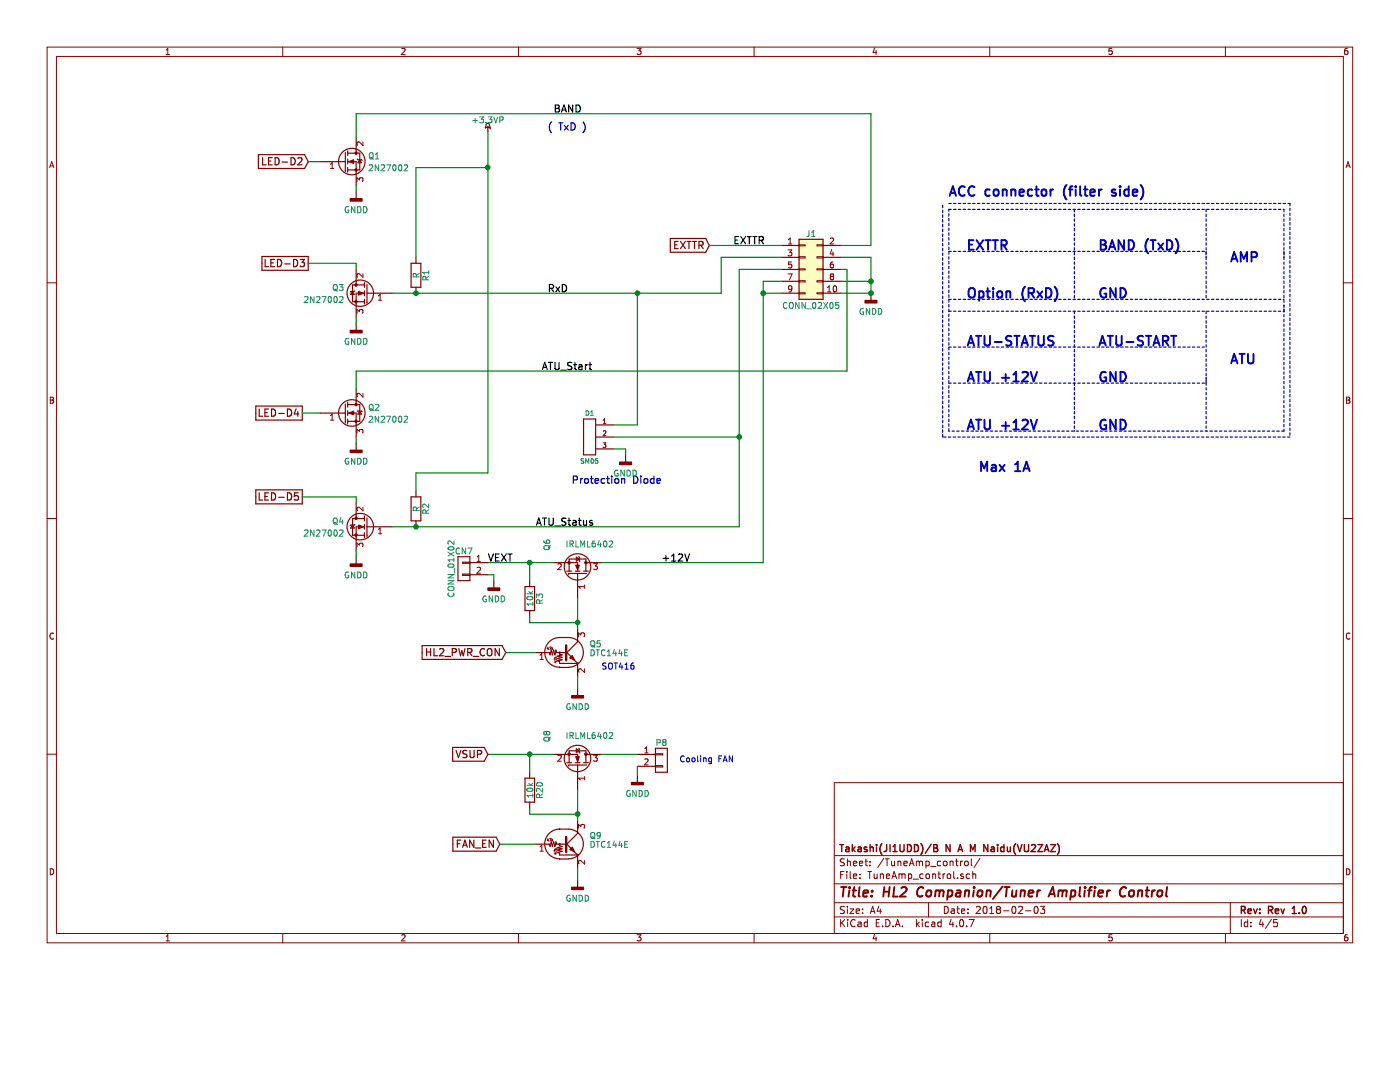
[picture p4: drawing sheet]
EESchema Schematic File Version 2
LIBS:hermeslite-rescue
LIBS:74xgxx
LIBS:74xx
LIBS:ac-dc
LIBS:actel
LIBS:adc-dac
LIBS:Altera
LIBS:analog_devices
LIBS:analog_switches
LIBS:atmel
LIBS:audio
LIBS:brooktre
LIBS:cmos_ieee
LIBS:cmos4000
LIBS:conn
LIBS:contrib
LIBS:cypress
LIBS:dc-dc
LIBS:device
LIBS:digital-audio
LIBS:diode
LIBS:display
LIBS:dsp
LIBS:elec-unifil
LIBS:ESD_Protection
LIBS:ftdi
LIBS:gennum
LIBS:hc11
LIBS:intel
LIBS:interface
LIBS:ir
LIBS:Lattice
LIBS:linear
LIBS:maxim
LIBS:memory
LIBS:microchip
LIBS:microchip_dspic33dsc
LIBS:microchip_pic10mcu
LIBS:microchip_pic12mcu
LIBS:microchip_pic16mcu
LIBS:microchip_pic18mcu
LIBS:microchip_pic32mcu
LIBS:microcontrollers
LIBS:motor_drivers
LIBS:motorola
LIBS:msp430
LIBS:nordicsemi
LIBS:nxp_armmcu
LIBS:onsemi
LIBS:opto
LIBS:Oscillators
LIBS:philips
LIBS:power
LIBS:Power_Management
LIBS:powerint
LIBS:pspice
LIBS:references
LIBS:regul
LIBS:relays
LIBS:rfcom
LIBS:sensors
LIBS:silabs
LIBS:siliconi
LIBS:stm8
LIBS:stm32
LIBS:supertex
LIBS:switches
LIBS:texas
LIBS:transf
LIBS:transistors
LIBS:ttl_ieee
LIBS:valves
LIBS:video
LIBS:Xicor
LIBS:xilinx
LIBS:Zilog
LIBS:hermeslite
LIBS:mcp23008-ssop
LIBS:bnc
LIBS:uln2803a
LIBS:relay_ea2
LIBS:pwr_trans_fs
LIBS:Add-Circuit
LIBS:74lvc1g04
LIBS:74lvc04
LIBS:far-rev_tran
LIBS:HL2_Companion-cache
EELAYER 25 0
EELAYER END
$Descr A4 11693 8268
encoding utf-8
Sheet 4 5
Title "HL2 Companion/Tuner Amplifier Control"
Date "2018-02-03"
Rev "Rev 1.0"
Comp "Takashi(JI1UDD)/B N A M Naidu(VU2ZAZ)"
Comment1 ""
Comment2 ""
Comment3 ""
Comment4 ""
$EndDescr
$Comp
L Q_NMOS_GDS Q1
U 1 1
P 2875 1350
F 0 "Q1" H 3075 1400 50  0000 L CNN
F 1 "2N27002" H 3075 1300 50  0000 L CNN
F 2 "TO_SOT_Packages_SMD:SOT-23" H 3075 1450 50  0001 C CNN
F 3 "" H 2875 1350 50  0001 C CNN
	1    2875 1350
	1    0    0    -1  
$EndComp
$Comp
L Q_NMOS_GDS Q3
U 1 1
P 3075 2450
F 0 "Q3" H 3275 2500 50  0000 L CNN
F 1 "2N27002" H 3275 2400 50  0000 L CNN
F 2 "TO_SOT_Packages_SMD:SOT-23" H 3275 2550 50  0001 C CNN
F 3 "" H 3075 2450 50  0001 C CNN
	1    3075 2450
	-1   0    0    -1  
$EndComp
$Comp
L Q_NMOS_GDS Q2
U 1 1
P 2875 3450
F 0 "Q2" H 3075 3500 50  0000 L CNN
F 1 "2N27002" H 3075 3400 50  0000 L CNN
F 2 "TO_SOT_Packages_SMD:SOT-23" H 3075 3550 50  0001 C CNN
F 3 "" H 2875 3450 50  0001 C CNN
	1    2875 3450
	1    0    0    -1  
$EndComp
$Comp
L Q_NMOS_GDS Q4
U 1 1
P 3075 4400
F 0 "Q4" H 3275 4450 50  0000 L CNN
F 1 "2N27002" H 3275 4350 50  0000 L CNN
F 2 "TO_SOT_Packages_SMD:SOT-23" H 3275 4500 50  0001 C CNN
F 3 "" H 3075 4400 50  0001 C CNN
	1    3075 4400
	-1   0    0    -1  
$EndComp
$Comp
L R R2
U 1 1
P 3475 4250
F 0 "R2" V 3555 4250 50  0000 C CNN
F 1 "R" V 3475 4250 50  0000 C CNN
F 2 "HERMESLITE:C_0603_HandSoldering" V 3405 4250 50  0001 C CNN
F 3 "" H 3475 4250 50  0001 C CNN
	1    3475 4250
	1    0    0    -1  
$EndComp
$Comp
L R R3
U 1 1
P 4425 5000
F 0 "R3" V 4505 5000 50  0000 C CNN
F 1 "10k" V 4425 5000 50  0000 C CNN
F 2 "HERMESLITE:C_0603_HandSoldering" V 4355 5000 50  0001 C CNN
F 3 "" H 4425 5000 50  0001 C CNN
	1    4425 5000
	1    0    0    -1  
$EndComp
$Comp
L R R1
U 1 1
P 3475 2300
F 0 "R1" V 3555 2300 50  0000 C CNN
F 1 "R" V 3475 2300 50  0000 C CNN
F 2 "HERMESLITE:C_0603_HandSoldering" V 3405 2300 50  0001 C CNN
F 3 "" H 3475 2300 50  0001 C CNN
	1    3475 2300
	1    0    0    -1  
$EndComp
Text GLabel 2575 1350 0    60   Input ~ 0
LED-D2
Text GLabel 2575 2200 0    60   UnSpc ~ 0
LED-D3
Text GLabel 2525 3450 0    60   UnSpc ~ 0
LED-D4
Text GLabel 2525 4150 0    60   UnSpc ~ 0
LED-D5
$Comp
L Conn_02x05_Odd_Even J1
U 1 1
P 6725 2250
F 0 "J1" H 6775 2550 50  0000 C CNN
F 1 "CONN_02X05" H 6775 1950 50  0000 C CNN
F 2 "HERMESLITE:5x2" H 6725 2250 50  0001 C CNN
F 3 "" H 6725 2250 50  0001 C CNN
	1    6725 2250
	1    0    0    -1  
$EndComp
Text Label 4625 950  0    60   ~ 0
BAND
Text Notes 4575 1100 0    60   ~ 0
( TxD )
Text Label 4575 2450 0    60   ~ 0
RxD
Text Label 4525 3100 0    60   ~ 0
ATU_Start
Text Label 6125 2050 0    60   ~ 0
EXTTR
Text Label 4475 4400 0    60   ~ 0
ATU_Status
Text Notes 4775 4050 0    60   ~ 0
Protection Diode
$Comp
L Q_NMOS_GSD Q6
U 1 1
P 4825 4800
F 0 "Q6" H 5025 4550 50  0000 L CNN
F 1 "IRLML6402" V 5075 4700 50  0000 L CNN
F 2 "HERMESLITE:SOT23_3" H 5025 4900 50  0001 C CNN
F 3 "" H 4825 4800 50  0001 C CNN
	1    4825 4800
	0    1    -1   0   
$EndComp
$Comp
L DTC144E Q5
U 1 1
P 4725 5450
F 0 "Q5" H 4925 5525 50  0000 L CNN
F 1 "DTC144E" H 4925 5450 50  0000 L CNN
F 2 "HERMESLITE:SOT416" H 4725 5450 50  0001 L CNN
F 3 "" H 4725 5450 50  0001 L CNN
	1    4725 5450
	1    0    0    -1  
$EndComp
Text Label 5525 4700 0    60   ~ 0
+12V
Text GLabel 4225 5450 0    60   Input ~ 0
HL2_PWR_CON
Text Notes 8075 2100 0    80   ~ 16
EXTTR
Text Notes 9175 2100 0    80   ~ 16
BAND (TxD)
Text Notes 8075 2500 0    80   ~ 16
Option (RxD)
Text Notes 9175 2500 0    80   ~ 16
GND
Text Notes 10275 2200 0    80   ~ 16
AMP
Text Notes 8075 2900 0    80   ~ 16
ATU-STATUS
Text Notes 9175 2900 0    80   ~ 16
ATU-START
Text Notes 8075 3200 0    80   ~ 16
ATU +12V
Text Notes 9175 3200 0    80   ~ 16
GND
Text Notes 9175 3600 0    80   ~ 16
GND
Text Notes 8075 3600 0    80   ~ 16
ATU +12V
Text Notes 10275 3050 0    80   ~ 16
ATU
Text Notes 8175 3950 0    80   ~ 16
Max 1A
Text Notes 7925 1650 0    80   ~ 16
ACC connector (filter side)
Text GLabel 5925 2050 0    60   Input ~ 0
EXTTR
$Comp
L SM05 D1
U 1 1
P 4975 3800
F 0 "D1" H 4925 4150 39  0000 C CNN
F 1 "SM05" H 4925 3750 39  0000 C CNN
F 2 "HERMESLITE:SOT-23" H 4975 3800 60  0001 C CNN
F 3 "" H 4975 3800 60  0001 C CNN
	1    4975 3800
	1    0    0    -1  
$EndComp
$Comp
L CONN_01X02 CN7
U 1 1
P 3875 4750
F 0 "CN7" H 3875 4900 50  0000 C CNN
F 1 "CONN_01X02" V 3975 4750 50  0000 C CNN
F 2 "HERMESLITE:CN7" H 3875 4750 50  0001 C CNN
F 3 "" H 3875 4750 50  0001 C CNN
	1    3875 4750
	-1   0    0    -1  
$EndComp
$Comp
L GNDD #PWR067
U 1 1
P 7275 2450
F 0 "#PWR067" H 7275 2200 50  0001 C CNN
F 1 "GNDD" H 7275 2300 50  0000 C CNN
F 2 "" H 7275 2450 50  0000 C CNN
F 3 "" H 7275 2450 50  0000 C CNN
	1    7275 2450
	1    0    0    -1  
$EndComp
$Comp
L GNDD #PWR068
U 1 1
P 5225 3800
F 0 "#PWR068" H 5225 3550 50  0001 C CNN
F 1 "GNDD" H 5225 3650 50  0000 C CNN
F 2 "" H 5225 3800 50  0000 C CNN
F 3 "" H 5225 3800 50  0000 C CNN
	1    5225 3800
	1    0    0    -1  
$EndComp
$Comp
L GNDD #PWR069
U 1 1
P 4825 5750
F 0 "#PWR069" H 4825 5500 50  0001 C CNN
F 1 "GNDD" H 4825 5600 50  0000 C CNN
F 2 "" H 4825 5750 50  0000 C CNN
F 3 "" H 4825 5750 50  0000 C CNN
	1    4825 5750
	1    0    0    -1  
$EndComp
$Comp
L GNDD #PWR070
U 1 1
P 4125 4850
F 0 "#PWR070" H 4125 4600 50  0001 C CNN
F 1 "GNDD" H 4125 4700 50  0000 C CNN
F 2 "" H 4125 4850 50  0000 C CNN
F 3 "" H 4125 4850 50  0000 C CNN
	1    4125 4850
	1    0    0    -1  
$EndComp
$Comp
L GNDD #PWR071
U 1 1
P 2975 4650
F 0 "#PWR071" H 2975 4400 50  0001 C CNN
F 1 "GNDD" H 2975 4500 50  0000 C CNN
F 2 "" H 2975 4650 50  0000 C CNN
F 3 "" H 2975 4650 50  0000 C CNN
	1    2975 4650
	1    0    0    -1  
$EndComp
$Comp
L GNDD #PWR072
U 1 1
P 2975 3700
F 0 "#PWR072" H 2975 3450 50  0001 C CNN
F 1 "GNDD" H 2975 3550 50  0000 C CNN
F 2 "" H 2975 3700 50  0000 C CNN
F 3 "" H 2975 3700 50  0000 C CNN
	1    2975 3700
	1    0    0    -1  
$EndComp
$Comp
L GNDD #PWR073
U 1 1
P 2975 2700
F 0 "#PWR073" H 2975 2450 50  0001 C CNN
F 1 "GNDD" H 2975 2550 50  0000 C CNN
F 2 "" H 2975 2700 50  0000 C CNN
F 3 "" H 2975 2700 50  0000 C CNN
	1    2975 2700
	1    0    0    -1  
$EndComp
$Comp
L GNDD #PWR074
U 1 1
P 2975 1600
F 0 "#PWR074" H 2975 1350 50  0001 C CNN
F 1 "GNDD" H 2975 1450 50  0000 C CNN
F 2 "" H 2975 1600 50  0000 C CNN
F 3 "" H 2975 1600 50  0000 C CNN
	1    2975 1600
	1    0    0    -1  
$EndComp
Text Label 4075 4700 0    60   ~ 0
VEXT
Wire Wire Line
	2975 4650 2975 4600
Wire Wire Line
	2975 1600 2975 1550
Wire Wire Line
	2975 1150 2975 950 
Wire Wire Line
	2975 3700 2975 3650
Wire Wire Line
	2525 4150 2975 4150
Wire Wire Line
	2975 4150 2975 4200
Wire Wire Line
	2525 3450 2675 3450
Wire Wire Line
	2575 2200 2975 2200
Wire Wire Line
	2975 2200 2975 2250
Wire Wire Line
	2675 1350 2575 1350
Wire Wire Line
	2975 2700 2975 2650
Wire Wire Line
	2975 950  7275 950 
Wire Wire Line
	7275 950  7275 2050
Wire Wire Line
	7275 2050 7025 2050
Wire Wire Line
	7275 2450 7025 2450
Wire Wire Line
	7275 2150 7275 2450
Wire Wire Line
	7275 2150 7025 2150
Wire Wire Line
	7025 2350 7275 2350
Connection ~ 7275 2350
Connection ~ 7275 2450
Wire Wire Line
	3275 2450 6025 2450
Wire Wire Line
	6025 2450 6025 2150
Wire Wire Line
	6025 2150 6525 2150
Connection ~ 3475 2450
Wire Wire Line
	3475 2150 3475 1400
Wire Wire Line
	2975 3250 2975 3100
Wire Wire Line
	2975 3100 7075 3100
Wire Wire Line
	7075 3100 7075 2250
Wire Wire Line
	7075 2250 7025 2250
Wire Wire Line
	6175 4400 3275 4400
Wire Wire Line
	6175 2250 6175 4400
Wire Wire Line
	6175 2250 6525 2250
Connection ~ 3475 4400
Wire Wire Line
	3475 4100 3475 3950
Wire Wire Line
	3475 3950 4075 3950
Wire Wire Line
	4075 3950 4075 1100
Connection ~ 4075 1400
Wire Wire Line
	5925 2050 6525 2050
Wire Wire Line
	5125 3750 5225 3750
Wire Wire Line
	5225 3750 5225 3800
Wire Wire Line
	5125 3650 6175 3650
Connection ~ 6175 3650
Wire Wire Line
	5125 3550 5325 3550
Wire Wire Line
	5325 3550 5325 2450
Connection ~ 5325 2450
Wire Wire Line
	4825 5000 4825 5250
Wire Wire Line
	4425 5150 4425 5200
Wire Wire Line
	4425 5200 4825 5200
Connection ~ 4825 5200
Wire Wire Line
	4425 4850 4425 4700
Wire Wire Line
	6375 4700 5025 4700
Wire Wire Line
	6375 2350 6375 4700
Wire Wire Line
	6375 2350 6525 2350
Wire Wire Line
	6525 2450 6375 2450
Connection ~ 6375 2450
Wire Wire Line
	4225 5450 4475 5450
Connection ~ 4425 4700
Wire Notes Line
	7925 1700 10775 1700
Wire Notes Line
	10775 1700 10775 3650
Wire Notes Line
	10775 3650 7875 3650
Wire Notes Line
	7875 3650 7875 1700
Wire Notes Line
	7925 1750 10725 1750
Wire Notes Line
	10725 1750 10725 3600
Wire Notes Line
	10725 3600 7925 3600
Wire Notes Line
	7925 3600 7925 1750
Wire Notes Line
	7925 2500 10725 2500
Wire Notes Line
	10725 2100 10725 2150
Wire Notes Line
	7925 2600 10725 2600
Wire Notes Line
	10725 2600 10725 2550
Wire Notes Line
	10075 1750 10075 2500
Wire Notes Line
	10075 2600 10075 3600
Wire Notes Line
	7925 2100 10075 2100
Wire Notes Line
	10075 2100 10075 2150
Wire Notes Line
	7925 2900 10075 2900
Wire Notes Line
	7925 3200 10075 3200
Wire Notes Line
	10075 3200 10075 3150
Wire Notes Line
	8975 1750 8975 2500
Wire Notes Line
	8975 2600 8975 3600
Wire Wire Line
	4825 5750 4825 5650
Wire Wire Line
	4125 4850 4125 4800
Wire Wire Line
	4125 4800 4075 4800
Wire Wire Line
	3475 1400 4075 1400
Wire Wire Line
	4075 4700 4625 4700
$Comp
L +3.3VP #PWR075
U 1 1
P 4075 1100
F 0 "#PWR075" H 4225 1050 50  0001 C CNN
F 1 "+3.3VP" H 4075 1200 50  0000 C CNN
F 2 "" H 4075 1100 50  0001 C CNN
F 3 "" H 4075 1100 50  0001 C CNN
	1    4075 1100
	1    0    0    -1  
$EndComp
Text Notes 5025 5600 0    50   ~ 0
SOT416
$Comp
L R R20
U 1 1
P 4425 6600
F 0 "R20" V 4505 6600 50  0000 C CNN
F 1 "10k" V 4425 6600 50  0000 C CNN
F 2 "HERMESLITE:C_0603_HandSoldering" V 4355 6600 50  0001 C CNN
F 3 "" H 4425 6600 50  0001 C CNN
	1    4425 6600
	1    0    0    -1  
$EndComp
$Comp
L Q_NMOS_GSD Q8
U 1 1
P 4825 6400
F 0 "Q8" H 5025 6150 50  0000 L CNN
F 1 "IRLML6402" V 5075 6300 50  0000 L CNN
F 2 "HERMESLITE:SOT23_3" H 5025 6500 50  0001 C CNN
F 3 "" H 4825 6400 50  0001 C CNN
	1    4825 6400
	0    1    -1   0   
$EndComp
$Comp
L DTC144E Q9
U 1 1
P 4725 7050
F 0 "Q9" H 4925 7125 50  0000 L CNN
F 1 "DTC144E" H 4925 7050 50  0000 L CNN
F 2 "HERMESLITE:SOT416" H 4725 7050 50  0001 L CNN
F 3 "" H 4725 7050 50  0001 L CNN
	1    4725 7050
	1    0    0    -1  
$EndComp
Text GLabel 4175 7050 0    60   Input ~ 0
FAN_EN
$Comp
L CONN_01X02 P8
U 1 1
P 5525 6350
F 0 "P8" H 5525 6500 50  0000 C CNN
F 1 "CONN_01X02" V 5625 6350 50  0001 C CNN
F 2 "HERMESLITE:PINHEAD1-2" H 5525 6350 50  0001 C CNN
F 3 "" H 5525 6350 50  0001 C CNN
	1    5525 6350
	1    0    0    -1  
$EndComp
$Comp
L GNDD #PWR076
U 1 1
P 4825 7350
F 0 "#PWR076" H 4825 7100 50  0001 C CNN
F 1 "GNDD" H 4825 7200 50  0000 C CNN
F 2 "" H 4825 7350 50  0000 C CNN
F 3 "" H 4825 7350 50  0000 C CNN
	1    4825 7350
	1    0    0    -1  
$EndComp
$Comp
L GNDD #PWR077
U 1 1
P 5325 6475
F 0 "#PWR077" H 5325 6225 50  0001 C CNN
F 1 "GNDD" H 5325 6325 50  0000 C CNN
F 2 "" H 5325 6475 50  0000 C CNN
F 3 "" H 5325 6475 50  0000 C CNN
	1    5325 6475
	1    0    0    -1  
$EndComp
Wire Wire Line
	4825 6600 4825 6850
Wire Wire Line
	4425 6750 4425 6800
Wire Wire Line
	4425 6800 4825 6800
Connection ~ 4825 6800
Wire Wire Line
	4425 6450 4425 6300
Wire Wire Line
	4175 7050 4475 7050
Connection ~ 4425 6300
Wire Wire Line
	4825 7350 4825 7250
Wire Wire Line
	4075 6300 4625 6300
Wire Wire Line
	5325 6400 5325 6475
Wire Wire Line
	5325 6300 5025 6300
Text GLabel 4075 6300 0    60   Input ~ 0
VSUP
Text Notes 5675 6375 0    50   ~ 0
Cooling FAN
$EndSCHEMATC
